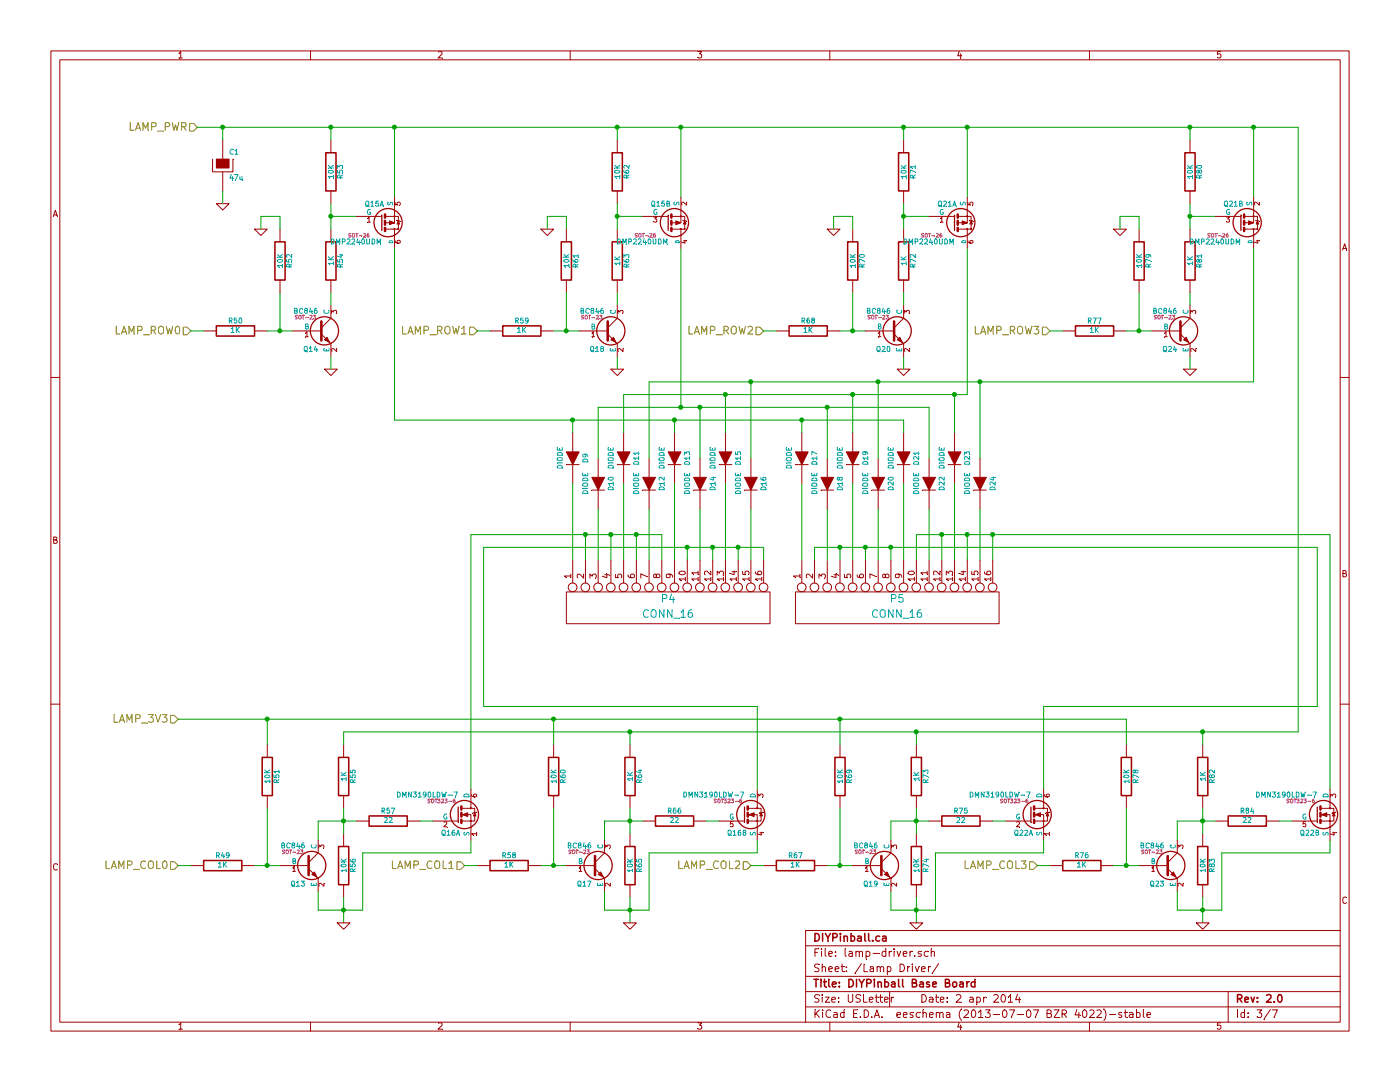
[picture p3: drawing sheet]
EESchema Schematic File Version 2
LIBS:power
LIBS:device
LIBS:transistors
LIBS:conn
LIBS:linear
LIBS:regul
LIBS:74xx
LIBS:cmos4000
LIBS:adc-dac
LIBS:memory
LIBS:xilinx
LIBS:special
LIBS:microcontrollers
LIBS:dsp
LIBS:microchip
LIBS:analog_switches
LIBS:motorola
LIBS:texas
LIBS:intel
LIBS:audio
LIBS:interface
LIBS:digital-audio
LIBS:philips
LIBS:display
LIBS:cypress
LIBS:siliconi
LIBS:opto
LIBS:atmel
LIBS:contrib
LIBS:valves
LIBS:diypinball-parts
LIBS:dips-s
LIBS:nxp_armmcu
LIBS:base-module-hardware-v2-cache
EELAYER 27 0
EELAYER END
$Descr USLetter 11000 8500
encoding utf-8
Sheet 3 7
Title "DIYPinball Base Board"
Date "2 apr 2014"
Rev "2.0"
Comp "DIYPinball.ca"
Comment1 ""
Comment2 ""
Comment3 ""
Comment4 ""
$EndDescr
Text HLabel 1550 1000 0    60   Input ~ 0
LAMP_PWR
Text HLabel 1400 5650 0    60   Input ~ 0
LAMP_3V3
Text HLabel 1400 6800 0    60   Input ~ 0
LAMP_COL0
Text HLabel 3650 6800 0    60   Input ~ 0
LAMP_COL1
Text HLabel 5900 6800 0    60   Input ~ 0
LAMP_COL2
Text HLabel 8150 6800 0    60   Input ~ 0
LAMP_COL3
Text HLabel 1500 2600 0    60   Input ~ 0
LAMP_ROW0
Text HLabel 3750 2600 0    60   Input ~ 0
LAMP_ROW1
Text HLabel 6000 2600 0    60   Input ~ 0
LAMP_ROW2
Text HLabel 8250 2600 0    60   Input ~ 0
LAMP_ROW3
$Comp
L R R50
U 1 1
P 1850 2600
F 0 "R50" V 1930 2600 40  0000 C CNN
F 1 "1K" V 1857 2601 40  0000 C CNN
F 2 "~" V 1780 2600 30  0000 C CNN
F 3 "~" H 1850 2600 30  0000 C CNN
	1    1850 2600
	0    -1   -1   0   
$EndComp
$Comp
L R R52
U 1 1
P 2200 2050
F 0 "R52" V 2280 2050 40  0000 C CNN
F 1 "10K" V 2207 2051 40  0000 C CNN
F 2 "~" V 2130 2050 30  0000 C CNN
F 3 "~" H 2200 2050 30  0000 C CNN
	1    2200 2050
	1    0    0    -1  
$EndComp
Wire Wire Line
	2100 2600 2300 2600
Wire Wire Line
	2200 2600 2200 2300
Connection ~ 2200 2600
$Comp
L GND #PWR11
U 1 1
P 2600 2900
F 0 "#PWR11" H 2600 2900 30  0001 C CNN
F 1 "GND" H 2600 2830 30  0001 C CNN
F 2 "" H 2600 2900 60  0000 C CNN
F 3 "" H 2600 2900 60  0000 C CNN
	1    2600 2900
	1    0    0    -1  
$EndComp
Wire Wire Line
	2600 2900 2600 2800
$Comp
L R R54
U 1 1
P 2600 2050
F 0 "R54" V 2680 2050 40  0000 C CNN
F 1 "1K" V 2607 2051 40  0000 C CNN
F 2 "~" V 2530 2050 30  0000 C CNN
F 3 "~" H 2600 2050 30  0000 C CNN
	1    2600 2050
	1    0    0    -1  
$EndComp
$Comp
L R R53
U 1 1
P 2600 1350
F 0 "R53" V 2680 1350 40  0000 C CNN
F 1 "10K" V 2607 1351 40  0000 C CNN
F 2 "~" V 2530 1350 30  0000 C CNN
F 3 "~" H 2600 1350 30  0000 C CNN
	1    2600 1350
	1    0    0    -1  
$EndComp
Wire Wire Line
	2600 1600 2600 1800
Wire Wire Line
	2600 2300 2600 2400
Wire Wire Line
	2800 1700 2600 1700
Connection ~ 2600 1700
Wire Wire Line
	1550 1000 10200 1000
Wire Wire Line
	2600 1000 2600 1100
Wire Wire Line
	3100 1000 3100 1550
Connection ~ 2600 1000
Connection ~ 3100 1000
$Comp
L R R59
U 1 1
P 4100 2600
F 0 "R59" V 4180 2600 40  0000 C CNN
F 1 "1K" V 4107 2601 40  0000 C CNN
F 2 "~" V 4030 2600 30  0000 C CNN
F 3 "~" H 4100 2600 30  0000 C CNN
	1    4100 2600
	0    -1   -1   0   
$EndComp
$Comp
L R R61
U 1 1
P 4450 2050
F 0 "R61" V 4530 2050 40  0000 C CNN
F 1 "10K" V 4457 2051 40  0000 C CNN
F 2 "~" V 4380 2050 30  0000 C CNN
F 3 "~" H 4450 2050 30  0000 C CNN
	1    4450 2050
	1    0    0    -1  
$EndComp
Wire Wire Line
	4350 2600 4550 2600
Wire Wire Line
	4450 2600 4450 2300
Connection ~ 4450 2600
$Comp
L GND #PWR14
U 1 1
P 4850 2900
F 0 "#PWR14" H 4850 2900 30  0001 C CNN
F 1 "GND" H 4850 2830 30  0001 C CNN
F 2 "" H 4850 2900 60  0000 C CNN
F 3 "" H 4850 2900 60  0000 C CNN
	1    4850 2900
	1    0    0    -1  
$EndComp
Wire Wire Line
	4850 2900 4850 2800
$Comp
L R R63
U 1 1
P 4850 2050
F 0 "R63" V 4930 2050 40  0000 C CNN
F 1 "1K" V 4857 2051 40  0000 C CNN
F 2 "~" V 4780 2050 30  0000 C CNN
F 3 "~" H 4850 2050 30  0000 C CNN
	1    4850 2050
	1    0    0    -1  
$EndComp
$Comp
L R R62
U 1 1
P 4850 1350
F 0 "R62" V 4930 1350 40  0000 C CNN
F 1 "10K" V 4857 1351 40  0000 C CNN
F 2 "~" V 4780 1350 30  0000 C CNN
F 3 "~" H 4850 1350 30  0000 C CNN
	1    4850 1350
	1    0    0    -1  
$EndComp
Wire Wire Line
	4850 1600 4850 1800
Wire Wire Line
	4850 2300 4850 2400
Wire Wire Line
	5050 1700 4850 1700
Connection ~ 4850 1700
Wire Wire Line
	4850 1000 4850 1100
Wire Wire Line
	5350 1000 5350 1550
Connection ~ 4850 1000
Connection ~ 5350 1000
$Comp
L R R68
U 1 1
P 6350 2600
F 0 "R68" V 6430 2600 40  0000 C CNN
F 1 "1K" V 6357 2601 40  0000 C CNN
F 2 "~" V 6280 2600 30  0000 C CNN
F 3 "~" H 6350 2600 30  0000 C CNN
	1    6350 2600
	0    -1   -1   0   
$EndComp
$Comp
L R R70
U 1 1
P 6700 2050
F 0 "R70" V 6780 2050 40  0000 C CNN
F 1 "10K" V 6707 2051 40  0000 C CNN
F 2 "~" V 6630 2050 30  0000 C CNN
F 3 "~" H 6700 2050 30  0000 C CNN
	1    6700 2050
	1    0    0    -1  
$EndComp
Wire Wire Line
	6600 2600 6800 2600
Wire Wire Line
	6700 2600 6700 2300
Connection ~ 6700 2600
$Comp
L GND #PWR17
U 1 1
P 7100 2900
F 0 "#PWR17" H 7100 2900 30  0001 C CNN
F 1 "GND" H 7100 2830 30  0001 C CNN
F 2 "" H 7100 2900 60  0000 C CNN
F 3 "" H 7100 2900 60  0000 C CNN
	1    7100 2900
	1    0    0    -1  
$EndComp
Wire Wire Line
	7100 2900 7100 2800
$Comp
L R R72
U 1 1
P 7100 2050
F 0 "R72" V 7180 2050 40  0000 C CNN
F 1 "1K" V 7107 2051 40  0000 C CNN
F 2 "~" V 7030 2050 30  0000 C CNN
F 3 "~" H 7100 2050 30  0000 C CNN
	1    7100 2050
	1    0    0    -1  
$EndComp
$Comp
L R R71
U 1 1
P 7100 1350
F 0 "R71" V 7180 1350 40  0000 C CNN
F 1 "10K" V 7107 1351 40  0000 C CNN
F 2 "~" V 7030 1350 30  0000 C CNN
F 3 "~" H 7100 1350 30  0000 C CNN
	1    7100 1350
	1    0    0    -1  
$EndComp
Wire Wire Line
	7100 1600 7100 1800
Wire Wire Line
	7100 2300 7100 2400
Wire Wire Line
	7300 1700 7100 1700
Connection ~ 7100 1700
Wire Wire Line
	7600 1000 7600 1550
$Comp
L R R77
U 1 1
P 8600 2600
F 0 "R77" V 8680 2600 40  0000 C CNN
F 1 "1K" V 8607 2601 40  0000 C CNN
F 2 "~" V 8530 2600 30  0000 C CNN
F 3 "~" H 8600 2600 30  0000 C CNN
	1    8600 2600
	0    -1   -1   0   
$EndComp
$Comp
L R R79
U 1 1
P 8950 2050
F 0 "R79" V 9030 2050 40  0000 C CNN
F 1 "10K" V 8957 2051 40  0000 C CNN
F 2 "~" V 8880 2050 30  0000 C CNN
F 3 "~" H 8950 2050 30  0000 C CNN
	1    8950 2050
	1    0    0    -1  
$EndComp
Wire Wire Line
	8850 2600 9050 2600
Wire Wire Line
	8950 2600 8950 2300
Connection ~ 8950 2600
$Comp
L GND #PWR20
U 1 1
P 9350 2900
F 0 "#PWR20" H 9350 2900 30  0001 C CNN
F 1 "GND" H 9350 2830 30  0001 C CNN
F 2 "" H 9350 2900 60  0000 C CNN
F 3 "" H 9350 2900 60  0000 C CNN
	1    9350 2900
	1    0    0    -1  
$EndComp
Wire Wire Line
	9350 2900 9350 2800
$Comp
L R R81
U 1 1
P 9350 2050
F 0 "R81" V 9430 2050 40  0000 C CNN
F 1 "1K" V 9357 2051 40  0000 C CNN
F 2 "~" V 9280 2050 30  0000 C CNN
F 3 "~" H 9350 2050 30  0000 C CNN
	1    9350 2050
	1    0    0    -1  
$EndComp
$Comp
L R R80
U 1 1
P 9350 1350
F 0 "R80" V 9430 1350 40  0000 C CNN
F 1 "10K" V 9357 1351 40  0000 C CNN
F 2 "~" V 9280 1350 30  0000 C CNN
F 3 "~" H 9350 1350 30  0000 C CNN
	1    9350 1350
	1    0    0    -1  
$EndComp
Wire Wire Line
	9350 1600 9350 1800
Wire Wire Line
	9350 2300 9350 2400
Wire Wire Line
	9550 1700 9350 1700
Connection ~ 9350 1700
Wire Wire Line
	9350 1000 9350 1100
Wire Wire Line
	9850 1000 9850 1550
Wire Wire Line
	1500 2600 1600 2600
Wire Wire Line
	3750 2600 3850 2600
Wire Wire Line
	6000 2600 6100 2600
Connection ~ 7600 1000
Wire Wire Line
	7100 1100 7100 1000
Connection ~ 7100 1000
Wire Wire Line
	8250 2600 8350 2600
Connection ~ 9350 1000
Connection ~ 9850 1000
$Comp
L R R49
U 1 1
P 1750 6800
F 0 "R49" V 1830 6800 40  0000 C CNN
F 1 "1K" V 1757 6801 40  0000 C CNN
F 2 "~" V 1680 6800 30  0000 C CNN
F 3 "~" H 1750 6800 30  0000 C CNN
	1    1750 6800
	0    -1   -1   0   
$EndComp
$Comp
L R R51
U 1 1
P 2100 6100
F 0 "R51" V 2180 6100 40  0000 C CNN
F 1 "10K" V 2107 6101 40  0000 C CNN
F 2 "~" V 2030 6100 30  0000 C CNN
F 3 "~" H 2100 6100 30  0000 C CNN
	1    2100 6100
	1    0    0    -1  
$EndComp
Wire Wire Line
	2000 6800 2200 6800
Wire Wire Line
	2100 6800 2100 6350
Connection ~ 2100 6800
$Comp
L R R56
U 1 1
P 2700 6800
F 0 "R56" V 2780 6800 40  0000 C CNN
F 1 "10K" V 2707 6801 40  0000 C CNN
F 2 "~" V 2630 6800 30  0000 C CNN
F 3 "~" H 2700 6800 30  0000 C CNN
	1    2700 6800
	1    0    0    -1  
$EndComp
$Comp
L R R55
U 1 1
P 2700 6100
F 0 "R55" V 2780 6100 40  0000 C CNN
F 1 "1K" V 2707 6101 40  0000 C CNN
F 2 "~" V 2630 6100 30  0000 C CNN
F 3 "~" H 2700 6100 30  0000 C CNN
	1    2700 6100
	1    0    0    -1  
$EndComp
Wire Wire Line
	2700 6350 2700 6550
Wire Wire Line
	2500 6450 2800 6450
Wire Wire Line
	2500 6450 2500 6600
Connection ~ 2700 6450
Wire Wire Line
	2500 7000 2500 7150
Wire Wire Line
	2700 7050 2700 7250
Connection ~ 2700 7150
$Comp
L GND #PWR12
U 1 1
P 2700 7250
F 0 "#PWR12" H 2700 7250 30  0001 C CNN
F 1 "GND" H 2700 7180 30  0001 C CNN
F 2 "" H 2700 7250 60  0000 C CNN
F 3 "" H 2700 7250 60  0000 C CNN
	1    2700 7250
	1    0    0    -1  
$EndComp
Wire Wire Line
	2500 7150 2850 7150
Wire Wire Line
	3700 6700 3700 6600
Wire Wire Line
	2850 6700 3700 6700
Wire Wire Line
	2850 7150 2850 6700
$Comp
L R R58
U 1 1
P 4000 6800
F 0 "R58" V 4080 6800 40  0000 C CNN
F 1 "1K" V 4007 6801 40  0000 C CNN
F 2 "~" V 3930 6800 30  0000 C CNN
F 3 "~" H 4000 6800 30  0000 C CNN
	1    4000 6800
	0    -1   -1   0   
$EndComp
$Comp
L R R60
U 1 1
P 4350 6100
F 0 "R60" V 4430 6100 40  0000 C CNN
F 1 "10K" V 4357 6101 40  0000 C CNN
F 2 "~" V 4280 6100 30  0000 C CNN
F 3 "~" H 4350 6100 30  0000 C CNN
	1    4350 6100
	1    0    0    -1  
$EndComp
Wire Wire Line
	4250 6800 4450 6800
Wire Wire Line
	4350 6800 4350 6350
Connection ~ 4350 6800
$Comp
L R R65
U 1 1
P 4950 6800
F 0 "R65" V 5030 6800 40  0000 C CNN
F 1 "10K" V 4957 6801 40  0000 C CNN
F 2 "~" V 4880 6800 30  0000 C CNN
F 3 "~" H 4950 6800 30  0000 C CNN
	1    4950 6800
	1    0    0    -1  
$EndComp
$Comp
L R R64
U 1 1
P 4950 6100
F 0 "R64" V 5030 6100 40  0000 C CNN
F 1 "1K" V 4957 6101 40  0000 C CNN
F 2 "~" V 4880 6100 30  0000 C CNN
F 3 "~" H 4950 6100 30  0000 C CNN
	1    4950 6100
	1    0    0    -1  
$EndComp
Wire Wire Line
	4950 6350 4950 6550
Wire Wire Line
	4750 6450 4750 6600
Connection ~ 4950 6450
Wire Wire Line
	4750 7000 4750 7150
Wire Wire Line
	4950 7050 4950 7250
Connection ~ 4950 7150
$Comp
L GND #PWR15
U 1 1
P 4950 7250
F 0 "#PWR15" H 4950 7250 30  0001 C CNN
F 1 "GND" H 4950 7180 30  0001 C CNN
F 2 "" H 4950 7250 60  0000 C CNN
F 3 "" H 4950 7250 60  0000 C CNN
	1    4950 7250
	1    0    0    -1  
$EndComp
Wire Wire Line
	4750 7150 5100 7150
Wire Wire Line
	5950 6600 5950 6700
Wire Wire Line
	5950 6700 5100 6700
Wire Wire Line
	5100 6700 5100 7150
$Comp
L R R67
U 1 1
P 6250 6800
F 0 "R67" V 6330 6800 40  0000 C CNN
F 1 "1K" V 6257 6801 40  0000 C CNN
F 2 "~" V 6180 6800 30  0000 C CNN
F 3 "~" H 6250 6800 30  0000 C CNN
	1    6250 6800
	0    -1   -1   0   
$EndComp
$Comp
L R R69
U 1 1
P 6600 6100
F 0 "R69" V 6680 6100 40  0000 C CNN
F 1 "10K" V 6607 6101 40  0000 C CNN
F 2 "~" V 6530 6100 30  0000 C CNN
F 3 "~" H 6600 6100 30  0000 C CNN
	1    6600 6100
	1    0    0    -1  
$EndComp
Wire Wire Line
	6500 6800 6700 6800
Wire Wire Line
	6600 6800 6600 6350
Connection ~ 6600 6800
$Comp
L R R74
U 1 1
P 7200 6800
F 0 "R74" V 7280 6800 40  0000 C CNN
F 1 "10K" V 7207 6801 40  0000 C CNN
F 2 "~" V 7130 6800 30  0000 C CNN
F 3 "~" H 7200 6800 30  0000 C CNN
	1    7200 6800
	1    0    0    -1  
$EndComp
$Comp
L R R73
U 1 1
P 7200 6100
F 0 "R73" V 7280 6100 40  0000 C CNN
F 1 "1K" V 7207 6101 40  0000 C CNN
F 2 "~" V 7130 6100 30  0000 C CNN
F 3 "~" H 7200 6100 30  0000 C CNN
	1    7200 6100
	1    0    0    -1  
$EndComp
Wire Wire Line
	7200 6350 7200 6550
Wire Wire Line
	7000 6450 7300 6450
Wire Wire Line
	7000 6450 7000 6600
Connection ~ 7200 6450
Wire Wire Line
	7000 7000 7000 7150
Wire Wire Line
	7200 7050 7200 7250
Connection ~ 7200 7150
$Comp
L GND #PWR18
U 1 1
P 7200 7250
F 0 "#PWR18" H 7200 7250 30  0001 C CNN
F 1 "GND" H 7200 7180 30  0001 C CNN
F 2 "" H 7200 7250 60  0000 C CNN
F 3 "" H 7200 7250 60  0000 C CNN
	1    7200 7250
	1    0    0    -1  
$EndComp
Wire Wire Line
	7000 7150 7350 7150
Wire Wire Line
	8200 6600 8200 6700
Wire Wire Line
	8200 6700 7350 6700
Wire Wire Line
	7350 6700 7350 7150
$Comp
L R R76
U 1 1
P 8500 6800
F 0 "R76" V 8580 6800 40  0000 C CNN
F 1 "1K" V 8507 6801 40  0000 C CNN
F 2 "~" V 8430 6800 30  0000 C CNN
F 3 "~" H 8500 6800 30  0000 C CNN
	1    8500 6800
	0    -1   -1   0   
$EndComp
$Comp
L R R78
U 1 1
P 8850 6100
F 0 "R78" V 8930 6100 40  0000 C CNN
F 1 "10K" V 8857 6101 40  0000 C CNN
F 2 "~" V 8780 6100 30  0000 C CNN
F 3 "~" H 8850 6100 30  0000 C CNN
	1    8850 6100
	1    0    0    -1  
$EndComp
Wire Wire Line
	8750 6800 8950 6800
Wire Wire Line
	8850 6800 8850 6350
Connection ~ 8850 6800
$Comp
L R R83
U 1 1
P 9450 6800
F 0 "R83" V 9530 6800 40  0000 C CNN
F 1 "10K" V 9457 6801 40  0000 C CNN
F 2 "~" V 9380 6800 30  0000 C CNN
F 3 "~" H 9450 6800 30  0000 C CNN
	1    9450 6800
	1    0    0    -1  
$EndComp
$Comp
L R R82
U 1 1
P 9450 6100
F 0 "R82" V 9530 6100 40  0000 C CNN
F 1 "1K" V 9457 6101 40  0000 C CNN
F 2 "~" V 9380 6100 30  0000 C CNN
F 3 "~" H 9450 6100 30  0000 C CNN
	1    9450 6100
	1    0    0    -1  
$EndComp
Wire Wire Line
	9450 6350 9450 6550
Wire Wire Line
	9250 6450 9250 6600
Connection ~ 9450 6450
Wire Wire Line
	9250 7000 9250 7150
Wire Wire Line
	9450 7050 9450 7250
Connection ~ 9450 7150
$Comp
L GND #PWR21
U 1 1
P 9450 7250
F 0 "#PWR21" H 9450 7250 30  0001 C CNN
F 1 "GND" H 9450 7180 30  0001 C CNN
F 2 "" H 9450 7250 60  0000 C CNN
F 3 "" H 9450 7250 60  0000 C CNN
	1    9450 7250
	1    0    0    -1  
$EndComp
Wire Wire Line
	9250 7150 9600 7150
Wire Wire Line
	10450 6700 10450 6600
Wire Wire Line
	9600 6700 10450 6700
Wire Wire Line
	9600 7150 9600 6700
Wire Wire Line
	8150 6800 8250 6800
Wire Wire Line
	6000 6800 5900 6800
Wire Wire Line
	1500 6800 1400 6800
Wire Wire Line
	3650 6800 3750 6800
Wire Wire Line
	10200 1000 10200 5750
Wire Wire Line
	10200 5750 2700 5750
Wire Wire Line
	2700 5750 2700 5850
Wire Wire Line
	4950 5850 4950 5750
Connection ~ 4950 5750
Wire Wire Line
	7200 5850 7200 5750
Connection ~ 7200 5750
Wire Wire Line
	9450 5850 9450 5750
Connection ~ 9450 5750
Wire Wire Line
	8850 5650 8850 5850
Wire Wire Line
	2100 5650 2100 5850
Wire Wire Line
	4350 5650 4350 5850
Connection ~ 4350 5650
Wire Wire Line
	6600 5650 6600 5850
Connection ~ 6600 5650
$Comp
L DIODE D9
U 1 1
P 4500 3600
F 0 "D9" H 4500 3700 40  0000 C CNN
F 1 "DIODE" H 4500 3500 40  0000 C CNN
F 2 "~" H 4500 3600 60  0000 C CNN
F 3 "~" H 4500 3600 60  0000 C CNN
	1    4500 3600
	0    1    1    0   
$EndComp
Wire Wire Line
	1400 5650 8850 5650
Connection ~ 2100 5650
$Comp
L GND #PWR10
U 1 1
P 2050 1800
F 0 "#PWR10" H 2050 1800 30  0001 C CNN
F 1 "GND" H 2050 1730 30  0001 C CNN
F 2 "" H 2050 1800 60  0000 C CNN
F 3 "" H 2050 1800 60  0000 C CNN
	1    2050 1800
	1    0    0    -1  
$EndComp
$Comp
L GND #PWR13
U 1 1
P 4300 1800
F 0 "#PWR13" H 4300 1800 30  0001 C CNN
F 1 "GND" H 4300 1730 30  0001 C CNN
F 2 "" H 4300 1800 60  0000 C CNN
F 3 "" H 4300 1800 60  0000 C CNN
	1    4300 1800
	1    0    0    -1  
$EndComp
$Comp
L GND #PWR16
U 1 1
P 6550 1800
F 0 "#PWR16" H 6550 1800 30  0001 C CNN
F 1 "GND" H 6550 1730 30  0001 C CNN
F 2 "" H 6550 1800 60  0000 C CNN
F 3 "" H 6550 1800 60  0000 C CNN
	1    6550 1800
	1    0    0    -1  
$EndComp
$Comp
L GND #PWR19
U 1 1
P 8800 1800
F 0 "#PWR19" H 8800 1800 30  0001 C CNN
F 1 "GND" H 8800 1730 30  0001 C CNN
F 2 "" H 8800 1800 60  0000 C CNN
F 3 "" H 8800 1800 60  0000 C CNN
	1    8800 1800
	1    0    0    -1  
$EndComp
Wire Wire Line
	8800 1800 8800 1700
Wire Wire Line
	8800 1700 8950 1700
Wire Wire Line
	8950 1700 8950 1800
Wire Wire Line
	6700 1800 6700 1700
Wire Wire Line
	6700 1700 6550 1700
Wire Wire Line
	6550 1700 6550 1800
Wire Wire Line
	2200 1800 2200 1700
Wire Wire Line
	2200 1700 2050 1700
Wire Wire Line
	2050 1700 2050 1800
Wire Wire Line
	4450 1800 4450 1700
Wire Wire Line
	4450 1700 4300 1700
Wire Wire Line
	4300 1700 4300 1800
$Comp
L DIODE D10
U 1 1
P 4700 3800
F 0 "D10" H 4700 3900 40  0000 C CNN
F 1 "DIODE" H 4700 3700 40  0000 C CNN
F 2 "~" H 4700 3800 60  0000 C CNN
F 3 "~" H 4700 3800 60  0000 C CNN
	1    4700 3800
	0    1    1    0   
$EndComp
$Comp
L DIODE D11
U 1 1
P 4900 3600
F 0 "D11" H 4900 3700 40  0000 C CNN
F 1 "DIODE" H 4900 3500 40  0000 C CNN
F 2 "~" H 4900 3600 60  0000 C CNN
F 3 "~" H 4900 3600 60  0000 C CNN
	1    4900 3600
	0    1    1    0   
$EndComp
$Comp
L DIODE D12
U 1 1
P 5100 3800
F 0 "D12" H 5100 3900 40  0000 C CNN
F 1 "DIODE" H 5100 3700 40  0000 C CNN
F 2 "~" H 5100 3800 60  0000 C CNN
F 3 "~" H 5100 3800 60  0000 C CNN
	1    5100 3800
	0    1    1    0   
$EndComp
$Comp
L DIODE D13
U 1 1
P 5300 3600
F 0 "D13" H 5300 3700 40  0000 C CNN
F 1 "DIODE" H 5300 3500 40  0000 C CNN
F 2 "~" H 5300 3600 60  0000 C CNN
F 3 "~" H 5300 3600 60  0000 C CNN
	1    5300 3600
	0    1    1    0   
$EndComp
$Comp
L DIODE D14
U 1 1
P 5500 3800
F 0 "D14" H 5500 3900 40  0000 C CNN
F 1 "DIODE" H 5500 3700 40  0000 C CNN
F 2 "~" H 5500 3800 60  0000 C CNN
F 3 "~" H 5500 3800 60  0000 C CNN
	1    5500 3800
	0    1    1    0   
$EndComp
$Comp
L DIODE D15
U 1 1
P 5700 3600
F 0 "D15" H 5700 3700 40  0000 C CNN
F 1 "DIODE" H 5700 3500 40  0000 C CNN
F 2 "~" H 5700 3600 60  0000 C CNN
F 3 "~" H 5700 3600 60  0000 C CNN
	1    5700 3600
	0    1    1    0   
$EndComp
$Comp
L DIODE D16
U 1 1
P 5900 3800
F 0 "D16" H 5900 3900 40  0000 C CNN
F 1 "DIODE" H 5900 3700 40  0000 C CNN
F 2 "~" H 5900 3800 60  0000 C CNN
F 3 "~" H 5900 3800 60  0000 C CNN
	1    5900 3800
	0    1    1    0   
$EndComp
$Comp
L DIODE D17
U 1 1
P 6300 3600
F 0 "D17" H 6300 3700 40  0000 C CNN
F 1 "DIODE" H 6300 3500 40  0000 C CNN
F 2 "~" H 6300 3600 60  0000 C CNN
F 3 "~" H 6300 3600 60  0000 C CNN
	1    6300 3600
	0    1    1    0   
$EndComp
$Comp
L DIODE D18
U 1 1
P 6500 3800
F 0 "D18" H 6500 3900 40  0000 C CNN
F 1 "DIODE" H 6500 3700 40  0000 C CNN
F 2 "~" H 6500 3800 60  0000 C CNN
F 3 "~" H 6500 3800 60  0000 C CNN
	1    6500 3800
	0    1    1    0   
$EndComp
$Comp
L DIODE D19
U 1 1
P 6700 3600
F 0 "D19" H 6700 3700 40  0000 C CNN
F 1 "DIODE" H 6700 3500 40  0000 C CNN
F 2 "~" H 6700 3600 60  0000 C CNN
F 3 "~" H 6700 3600 60  0000 C CNN
	1    6700 3600
	0    1    1    0   
$EndComp
$Comp
L DIODE D20
U 1 1
P 6900 3800
F 0 "D20" H 6900 3900 40  0000 C CNN
F 1 "DIODE" H 6900 3700 40  0000 C CNN
F 2 "~" H 6900 3800 60  0000 C CNN
F 3 "~" H 6900 3800 60  0000 C CNN
	1    6900 3800
	0    1    1    0   
$EndComp
$Comp
L DIODE D21
U 1 1
P 7100 3600
F 0 "D21" H 7100 3700 40  0000 C CNN
F 1 "DIODE" H 7100 3500 40  0000 C CNN
F 2 "~" H 7100 3600 60  0000 C CNN
F 3 "~" H 7100 3600 60  0000 C CNN
	1    7100 3600
	0    1    1    0   
$EndComp
$Comp
L DIODE D22
U 1 1
P 7300 3800
F 0 "D22" H 7300 3900 40  0000 C CNN
F 1 "DIODE" H 7300 3700 40  0000 C CNN
F 2 "~" H 7300 3800 60  0000 C CNN
F 3 "~" H 7300 3800 60  0000 C CNN
	1    7300 3800
	0    1    1    0   
$EndComp
$Comp
L DIODE D23
U 1 1
P 7500 3600
F 0 "D23" H 7500 3700 40  0000 C CNN
F 1 "DIODE" H 7500 3500 40  0000 C CNN
F 2 "~" H 7500 3600 60  0000 C CNN
F 3 "~" H 7500 3600 60  0000 C CNN
	1    7500 3600
	0    1    1    0   
$EndComp
$Comp
L DIODE D24
U 1 1
P 7700 3800
F 0 "D24" H 7700 3900 40  0000 C CNN
F 1 "DIODE" H 7700 3700 40  0000 C CNN
F 2 "~" H 7700 3800 60  0000 C CNN
F 3 "~" H 7700 3800 60  0000 C CNN
	1    7700 3800
	0    1    1    0   
$EndComp
Wire Wire Line
	3100 1950 3100 3300
Wire Wire Line
	3100 3300 7100 3300
Wire Wire Line
	4500 3300 4500 3400
Wire Wire Line
	5300 3300 5300 3400
Connection ~ 4500 3300
Wire Wire Line
	6300 3300 6300 3400
Connection ~ 5300 3300
Wire Wire Line
	7100 3300 7100 3400
Connection ~ 6300 3300
Wire Wire Line
	4700 3600 4700 3200
Wire Wire Line
	4700 3200 7300 3200
Wire Wire Line
	5500 3200 5500 3600
Wire Wire Line
	6500 3200 6500 3600
Connection ~ 5500 3200
Wire Wire Line
	7300 3200 7300 3600
Connection ~ 6500 3200
Wire Wire Line
	4900 3400 4900 3100
Wire Wire Line
	4900 3100 7600 3100
Wire Wire Line
	5700 3100 5700 3400
Wire Wire Line
	6700 3100 6700 3400
Connection ~ 5700 3100
Wire Wire Line
	7500 3100 7500 3400
Connection ~ 6700 3100
Wire Wire Line
	5100 3600 5100 3000
Wire Wire Line
	5100 3000 9850 3000
Wire Wire Line
	5900 3000 5900 3600
Wire Wire Line
	6900 3000 6900 3600
Connection ~ 5900 3000
Wire Wire Line
	7700 3000 7700 3600
Connection ~ 6900 3000
Wire Wire Line
	5350 1950 5350 3200
Connection ~ 5350 3200
Wire Wire Line
	7600 3100 7600 1950
Connection ~ 7500 3100
Wire Wire Line
	9850 3000 9850 1950
Connection ~ 7700 3000
Wire Wire Line
	4600 4400 4600 4200
Wire Wire Line
	3700 4200 5200 4200
Wire Wire Line
	3700 4200 3700 6200
Wire Wire Line
	4800 4200 4800 4400
Connection ~ 4600 4200
Wire Wire Line
	5000 4200 5000 4400
Connection ~ 4800 4200
Wire Wire Line
	5200 4200 5200 4400
Connection ~ 5000 4200
Wire Wire Line
	5400 4400 5400 4300
Wire Wire Line
	3800 4300 6000 4300
Wire Wire Line
	3800 4300 3800 5550
Wire Wire Line
	3800 5550 5950 5550
Wire Wire Line
	5600 4300 5600 4400
Connection ~ 5400 4300
Wire Wire Line
	5800 4300 5800 4400
Connection ~ 5600 4300
Wire Wire Line
	6000 4300 6000 4400
Connection ~ 5800 4300
Wire Wire Line
	7200 4400 7200 4200
Wire Wire Line
	7200 4200 10450 4200
Wire Wire Line
	7400 4400 7400 4200
Connection ~ 7400 4200
Wire Wire Line
	7600 4400 7600 4200
Connection ~ 7600 4200
Wire Wire Line
	7800 4400 7800 4200
Connection ~ 7800 4200
Wire Wire Line
	6400 4400 6400 4300
Wire Wire Line
	6400 4300 10350 4300
Wire Wire Line
	10350 4300 10350 5550
Wire Wire Line
	10350 5550 8200 5550
Wire Wire Line
	8200 5550 8200 6200
Wire Wire Line
	6600 4400 6600 4300
Connection ~ 6600 4300
Wire Wire Line
	6800 4400 6800 4300
Connection ~ 6800 4300
Wire Wire Line
	7000 4400 7000 4300
Connection ~ 7000 4300
$Comp
L CONN_16 P4
U 1 1
P 5250 4750
F 0 "P4" V 5210 4750 60  0000 C CNN
F 1 "CONN_16" V 5330 4750 60  0000 C CNN
F 2 "" H 5250 4750 60  0000 C CNN
F 3 "" H 5250 4750 60  0000 C CNN
	1    5250 4750
	0    -1   1    0   
$EndComp
$Comp
L CONN_16 P5
U 1 1
P 7050 4750
F 0 "P5" V 7010 4750 60  0000 C CNN
F 1 "CONN_16" V 7130 4750 60  0000 C CNN
F 2 "" H 7050 4750 60  0000 C CNN
F 3 "" H 7050 4750 60  0000 C CNN
	1    7050 4750
	0    -1   1    0   
$EndComp
Wire Wire Line
	7700 4400 7700 4000
Wire Wire Line
	7500 3800 7500 4400
Wire Wire Line
	7300 4400 7300 4000
Wire Wire Line
	7100 3800 7100 4400
Wire Wire Line
	6900 4400 6900 4000
Wire Wire Line
	6700 3800 6700 4400
Wire Wire Line
	6500 4400 6500 4000
Wire Wire Line
	6300 3800 6300 4400
Wire Wire Line
	5900 4400 5900 4000
Wire Wire Line
	5700 3800 5700 4400
Wire Wire Line
	5500 4400 5500 4000
Wire Wire Line
	5300 3800 5300 4400
Wire Wire Line
	4500 3800 4500 4400
Wire Wire Line
	4700 4400 4700 4000
Wire Wire Line
	4900 3800 4900 4400
Wire Wire Line
	5100 4000 5100 4400
$Comp
L BC846 Q14
U 1 1
P 2500 2600
F 0 "Q14" H 2500 2451 40  0000 R CNN
F 1 "BC846" H 2500 2750 40  0000 R CNN
F 2 "SOT-23" H 2400 2702 29  0000 C CNN
F 3 "~" H 2500 2600 60  0000 C CNN
	1    2500 2600
	1    0    0    -1  
$EndComp
$Comp
L BC846 Q20
U 1 1
P 7000 2600
F 0 "Q20" H 7000 2451 40  0000 R CNN
F 1 "BC846" H 7000 2750 40  0000 R CNN
F 2 "SOT-23" H 6900 2702 29  0000 C CNN
F 3 "~" H 7000 2600 60  0000 C CNN
	1    7000 2600
	1    0    0    -1  
$EndComp
$Comp
L BC846 Q24
U 1 1
P 9250 2600
F 0 "Q24" H 9250 2451 40  0000 R CNN
F 1 "BC846" H 9250 2750 40  0000 R CNN
F 2 "SOT-23" H 9150 2702 29  0000 C CNN
F 3 "~" H 9250 2600 60  0000 C CNN
	1    9250 2600
	1    0    0    -1  
$EndComp
$Comp
L BC846 Q18
U 1 1
P 4750 2600
F 0 "Q18" H 4750 2451 40  0000 R CNN
F 1 "BC846" H 4750 2750 40  0000 R CNN
F 2 "SOT-23" H 4650 2702 29  0000 C CNN
F 3 "~" H 4750 2600 60  0000 C CNN
	1    4750 2600
	1    0    0    -1  
$EndComp
$Comp
L BC846 Q17
U 1 1
P 4650 6800
F 0 "Q17" H 4650 6651 40  0000 R CNN
F 1 "BC846" H 4650 6950 40  0000 R CNN
F 2 "SOT-23" H 4550 6902 29  0000 C CNN
F 3 "~" H 4650 6800 60  0000 C CNN
	1    4650 6800
	1    0    0    -1  
$EndComp
$Comp
L BC846 Q13
U 1 1
P 2400 6800
F 0 "Q13" H 2400 6651 40  0000 R CNN
F 1 "BC846" H 2400 6950 40  0000 R CNN
F 2 "SOT-23" H 2300 6902 29  0000 C CNN
F 3 "~" H 2400 6800 60  0000 C CNN
	1    2400 6800
	1    0    0    -1  
$EndComp
$Comp
L BC846 Q19
U 1 1
P 6900 6800
F 0 "Q19" H 6900 6651 40  0000 R CNN
F 1 "BC846" H 6900 6950 40  0000 R CNN
F 2 "SOT-23" H 6800 6902 29  0000 C CNN
F 3 "~" H 6900 6800 60  0000 C CNN
	1    6900 6800
	1    0    0    -1  
$EndComp
$Comp
L BC846 Q23
U 1 1
P 9150 6800
F 0 "Q23" H 9150 6651 40  0000 R CNN
F 1 "BC846" H 9150 6950 40  0000 R CNN
F 2 "SOT-23" H 9050 6902 29  0000 C CNN
F 3 "~" H 9150 6800 60  0000 C CNN
	1    9150 6800
	1    0    0    -1  
$EndComp
$Comp
L DMN3190LDW-7 Q22
U 2 1
P 10350 6400
F 0 "Q22" H 10350 6251 40  0000 R CNN
F 1 "DMN3190LDW-7" H 10350 6550 40  0000 R CNN
F 2 "SOT323-6" H 10220 6502 29  0000 C CNN
F 3 "~" H 10350 6400 60  0000 C CNN
	2    10350 6400
	1    0    0    -1  
$EndComp
$Comp
L DMN3190LDW-7 Q22
U 1 1
P 8100 6400
F 0 "Q22" H 8100 6251 40  0000 R CNN
F 1 "DMN3190LDW-7" H 8100 6550 40  0000 R CNN
F 2 "SOT323-6" H 7970 6502 29  0000 C CNN
F 3 "~" H 8100 6400 60  0000 C CNN
	1    8100 6400
	1    0    0    -1  
$EndComp
$Comp
L DMN3190LDW-7 Q16
U 2 1
P 5850 6400
F 0 "Q16" H 5850 6251 40  0000 R CNN
F 1 "DMN3190LDW-7" H 5850 6550 40  0000 R CNN
F 2 "SOT323-6" H 5720 6502 29  0000 C CNN
F 3 "~" H 5850 6400 60  0000 C CNN
	2    5850 6400
	1    0    0    -1  
$EndComp
$Comp
L DMN3190LDW-7 Q16
U 1 1
P 3600 6400
F 0 "Q16" H 3600 6251 40  0000 R CNN
F 1 "DMN3190LDW-7" H 3600 6550 40  0000 R CNN
F 2 "SOT323-6" H 3470 6502 29  0000 C CNN
F 3 "~" H 3600 6400 60  0000 C CNN
	1    3600 6400
	1    0    0    -1  
$EndComp
$Comp
L DMP2240UDM Q15
U 1 1
P 3000 1750
F 0 "Q15" H 3000 1602 40  0000 R CNN
F 1 "DMP2240UDM" H 3000 1899 40  0000 R CNN
F 2 "SOT-26" H 2821 1851 29  0000 C CNN
F 3 "~" H 3000 1750 60  0000 C CNN
	1    3000 1750
	1    0    0    1   
$EndComp
$Comp
L DMP2240UDM Q15
U 2 1
P 5250 1750
F 0 "Q15" H 5250 1602 40  0000 R CNN
F 1 "DMP2240UDM" H 5250 1899 40  0000 R CNN
F 2 "SOT-26" H 5071 1851 29  0000 C CNN
F 3 "~" H 5250 1750 60  0000 C CNN
	2    5250 1750
	1    0    0    1   
$EndComp
$Comp
L DMP2240UDM Q21
U 1 1
P 7500 1750
F 0 "Q21" H 7500 1602 40  0000 R CNN
F 1 "DMP2240UDM" H 7500 1899 40  0000 R CNN
F 2 "SOT-26" H 7321 1851 29  0000 C CNN
F 3 "~" H 7500 1750 60  0000 C CNN
	1    7500 1750
	1    0    0    1   
$EndComp
$Comp
L DMP2240UDM Q21
U 2 1
P 9750 1750
F 0 "Q21" H 9750 1602 40  0000 R CNN
F 1 "DMP2240UDM" H 9750 1899 40  0000 R CNN
F 2 "SOT-26" H 9571 1851 29  0000 C CNN
F 3 "~" H 9750 1750 60  0000 C CNN
	2    9750 1750
	1    0    0    1   
$EndComp
$Comp
L R R57
U 1 1
P 3050 6450
F 0 "R57" V 3130 6450 40  0000 C CNN
F 1 "22" V 3057 6451 40  0000 C CNN
F 2 "~" V 2980 6450 30  0000 C CNN
F 3 "~" H 3050 6450 30  0000 C CNN
	1    3050 6450
	0    1    -1   0   
$EndComp
Wire Wire Line
	3400 6450 3300 6450
Wire Wire Line
	5950 5550 5950 6200
$Comp
L R R66
U 1 1
P 5300 6450
F 0 "R66" V 5380 6450 40  0000 C CNN
F 1 "22" V 5307 6451 40  0000 C CNN
F 2 "~" V 5230 6450 30  0000 C CNN
F 3 "~" H 5300 6450 30  0000 C CNN
	1    5300 6450
	0    -1   -1   0   
$EndComp
Wire Wire Line
	5650 6450 5550 6450
Wire Wire Line
	4750 6450 5050 6450
$Comp
L R R75
U 1 1
P 7550 6450
F 0 "R75" V 7630 6450 40  0000 C CNN
F 1 "22" V 7557 6451 40  0000 C CNN
F 2 "~" V 7480 6450 30  0000 C CNN
F 3 "~" H 7550 6450 30  0000 C CNN
	1    7550 6450
	0    -1   -1   0   
$EndComp
Wire Wire Line
	7800 6450 7900 6450
$Comp
L R R84
U 1 1
P 9800 6450
F 0 "R84" V 9880 6450 40  0000 C CNN
F 1 "22" V 9807 6451 40  0000 C CNN
F 2 "~" V 9730 6450 30  0000 C CNN
F 3 "~" H 9800 6450 30  0000 C CNN
	1    9800 6450
	0    -1   -1   0   
$EndComp
Wire Wire Line
	10150 6450 10050 6450
Wire Wire Line
	9250 6450 9550 6450
Wire Wire Line
	10450 4200 10450 6200
$Comp
L CP C1
U 1 1
P 1750 1300
F 0 "C1" H 1800 1400 40  0000 L CNN
F 1 "47u" H 1800 1200 40  0000 L CNN
F 2 "~" H 1850 1150 30  0000 C CNN
F 3 "~" H 1750 1300 300 0000 C CNN
	1    1750 1300
	1    0    0    -1  
$EndComp
$Comp
L GND #PWR9
U 1 1
P 1750 1600
F 0 "#PWR9" H 1750 1600 30  0001 C CNN
F 1 "GND" H 1750 1530 30  0001 C CNN
F 2 "" H 1750 1600 60  0000 C CNN
F 3 "" H 1750 1600 60  0000 C CNN
	1    1750 1600
	1    0    0    -1  
$EndComp
Wire Wire Line
	1750 1600 1750 1500
Wire Wire Line
	1750 1100 1750 1000
Connection ~ 1750 1000
$EndSCHEMATC
